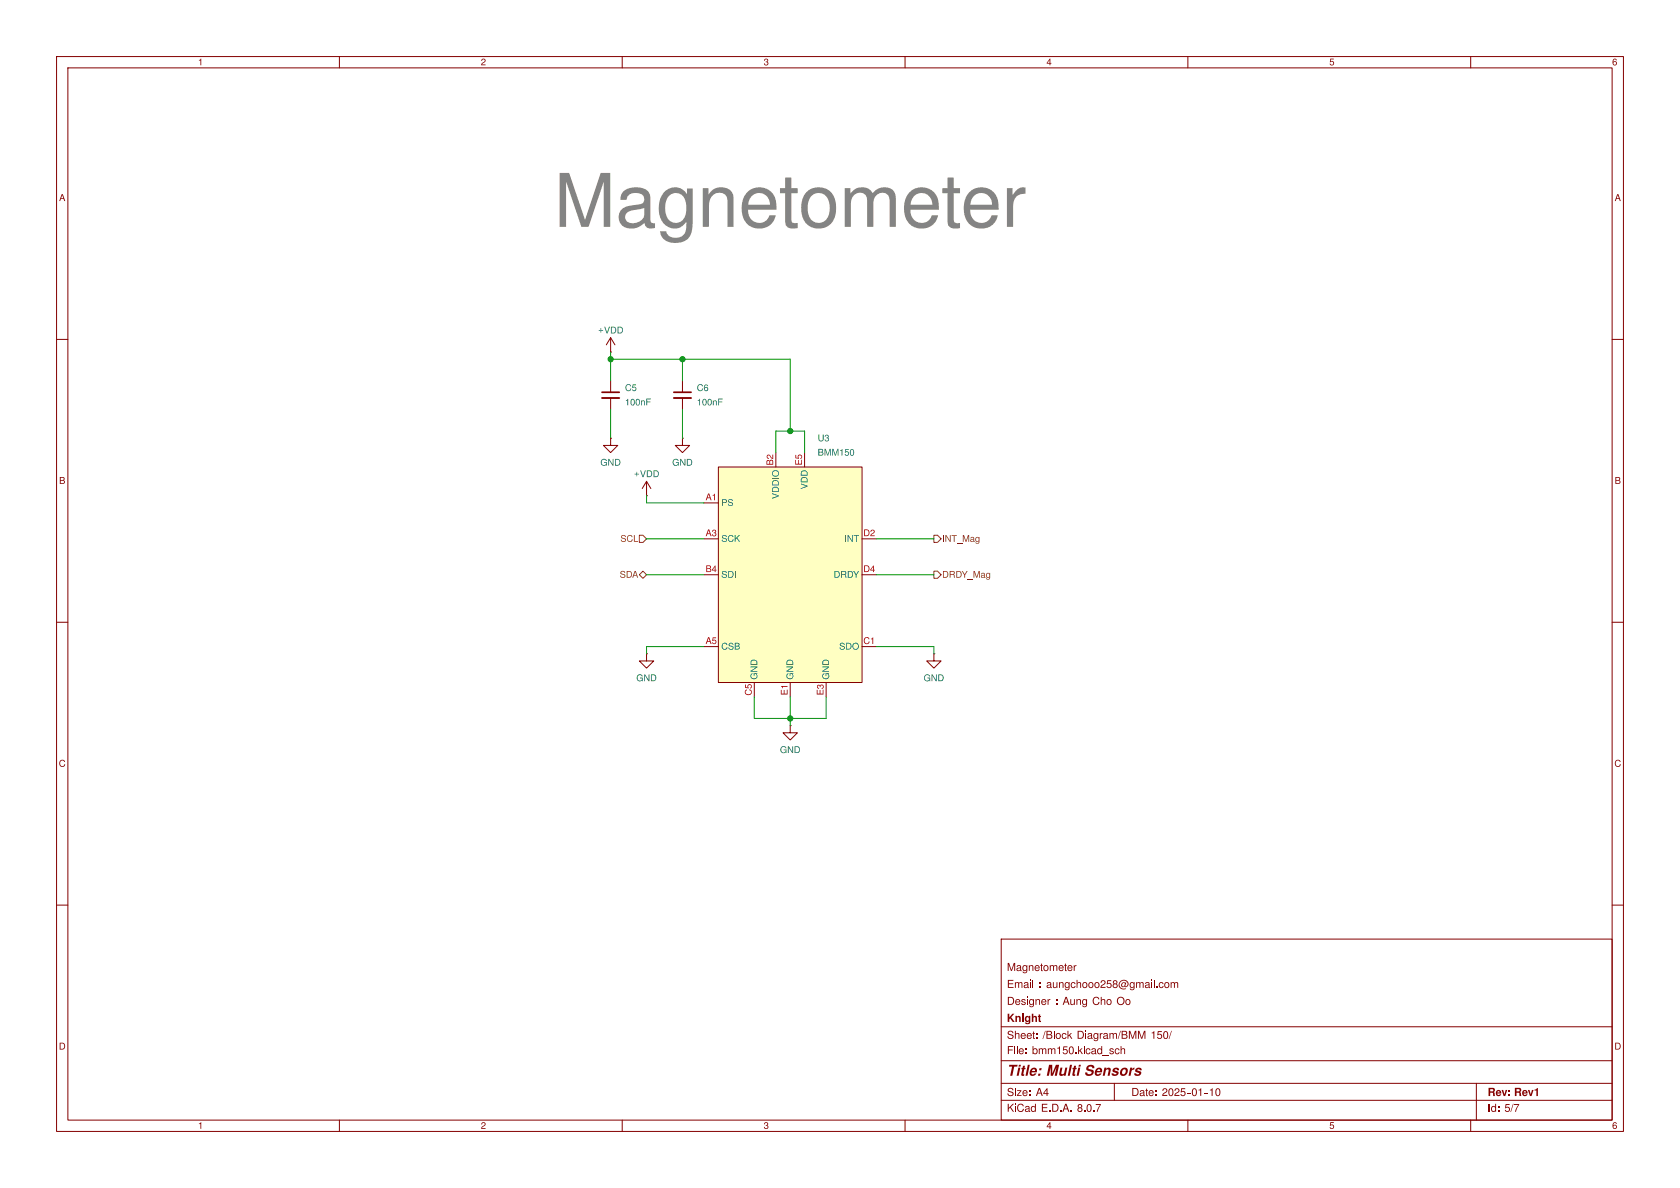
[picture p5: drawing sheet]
(kicad_sch
 (version 20231120)
 (generator "eeschema")
 (generator_version "8.0")
 (paper "A4")
 (title_block
  (title "Multi Sensors")
  (date "2025-01-10")
  (rev "Rev1")
  (company "Knight")
  (comment 1 "Designer : Aung Cho Oo")
  (comment 2 "Email : aungchooo258@gmail.com")
  (comment 3 "Magnetometer"))
 (lib_symbols
  (symbol "13dof_imu:BMM150" (exclude_from_sim no) (in_bom yes) (on_board yes)
   (property "Reference" "U" (at 0.254 0 0) (effects (font (size 1.27 1.27))))
   (property "Value" "BMM150" (at -16.51 12.7 0) (effects (font (size 1.27 1.27))))
   (property "Footprint" "Project:BMM150" (at -16.51 12.7 0) (effects (font (size 1.27 1.27)) (hide yes)))
   (property "Datasheet" "" (at -16.51 12.7 0) (effects (font (size 1.27 1.27)) (hide yes)))
   (property "Description" "" (at -16.51 12.7 0) (effects (font (size 1.27 1.27)) (hide yes)))
   (symbol "BMM150_0_0"
    (pin input line (at -15.24 12.7 0) (length 2.54) (name "PS" (effects (font (size 1.27 1.27)))) (number "A1" (effects (font (size 1.27 1.27)))))
    (pin input line (at -15.24 6.35 0) (length 2.54) (name "SCK" (effects (font (size 1.27 1.27)))) (number "A3" (effects (font (size 1.27 1.27)))))
    (pin input line (at -15.24 -12.7 0) (length 2.54) (name "CSB" (effects (font (size 1.27 1.27)))) (number "A5" (effects (font (size 1.27 1.27)))))
    (pin power_in line (at -2.54 21.59 270) (length 2.54) (name "VDDIO" (effects (font (size 1.27 1.27)))) (number "B2" (effects (font (size 1.27 1.27)))))
    (pin bidirectional line (at -15.24 0 0) (length 2.54) (name "SDI" (effects (font (size 1.27 1.27)))) (number "B4" (effects (font (size 1.27 1.27)))))
    (pin power_in line (at -6.35 -21.59 90) (length 2.54) (name "GND" (effects (font (size 1.27 1.27)))) (number "C5" (effects (font (size 1.27 1.27)))))
    (pin output line (at 15.24 6.35 180) (length 2.54) (name "INT" (effects (font (size 1.27 1.27)))) (number "D2" (effects (font (size 1.27 1.27)))))
    (pin output line (at 15.24 0 180) (length 2.54) (name "DRDY" (effects (font (size 1.27 1.27)))) (number "D4" (effects (font (size 1.27 1.27)))))
    (pin power_in line (at 0 -21.59 90) (length 2.54) (name "GND" (effects (font (size 1.27 1.27)))) (number "E1" (effects (font (size 1.27 1.27)))))
    (pin power_in line (at 6.35 -21.59 90) (length 2.54) (name "GND" (effects (font (size 1.27 1.27)))) (number "E3" (effects (font (size 1.27 1.27)))))
    (pin power_in line (at 2.54 21.59 270) (length 2.54) (name "VDD" (effects (font (size 1.27 1.27)))) (number "E5" (effects (font (size 1.27 1.27))))))
   (symbol "BMM150_1_0"
    (pin passive line (at 15.24 -12.7 180) (length 2.54) (name "SDO" (effects (font (size 1.27 1.27)))) (number "C1" (effects (font (size 1.27 1.27))))))
   (symbol "BMM150_1_1"
    (rectangle (start -12.7 19.05) (end 12.7 -19.05) (stroke (width 0) (type default)) (fill (type background)))))
  (symbol "Common:+VDD"
   (power)
   (pin_numbers hide)
   (pin_names
    (offset 0) hide) (exclude_from_sim no) (in_bom yes) (on_board yes)
   (property "Reference" "#PWR" (at 0 -3.81 0) (effects (font (size 1.27 1.27)) (hide yes)))
   (property "Value" "+VDD" (at 0 3.556 0) (effects (font (size 1.27 1.27))))
   (property "Footprint" "" (at 0 0 0) (effects (font (size 1.27 1.27)) (hide yes)))
   (property "Datasheet" "" (at 0 0 0) (effects (font (size 1.27 1.27)) (hide yes)))
   (property "Description" "Power symbol creates a global label with name \"VDD\"" (at 0 0 0) (effects (font (size 1.27 1.27)) (hide yes)))
   (symbol "+VDD_0_1"
    (polyline (pts (xy -0.762 1.27) (xy 0 2.54)) (stroke (width 0) (type default)) (fill (type none)))
    (polyline (pts (xy 0 0) (xy 0 2.54)) (stroke (width 0) (type default)) (fill (type none)))
    (polyline (pts (xy 0 2.54) (xy 0.762 1.27)) (stroke (width 0) (type default)) (fill (type none))))
   (symbol "+VDD_1_1"
    (pin power_in line (at 0 0 90) (length 0) (name "~" (effects (font (size 1.27 1.27)))) (number "1" (effects (font (size 1.27 1.27)))))))
  (symbol "Device:C_Small"
   (pin_numbers hide)
   (pin_names
    (offset 0.254) hide) (exclude_from_sim no) (in_bom yes) (on_board yes)
   (property "Reference" "C" (at 0.254 1.778 0) (effects (font (size 1.27 1.27)) (justify left)))
   (property "Value" "C_Small" (at 0.254 -2.032 0) (effects (font (size 1.27 1.27)) (justify left)))
   (property "Footprint" "" (at 0 0 0) (effects (font (size 1.27 1.27)) (hide yes)))
   (property "Datasheet" "~" (at 0 0 0) (effects (font (size 1.27 1.27)) (hide yes)))
   (property "Description" "Unpolarized capacitor, small symbol" (at 0 0 0) (effects (font (size 1.27 1.27)) (hide yes)))
   (symbol "C_Small_0_1"
    (polyline (pts (xy -1.524 -0.508) (xy 1.524 -0.508)) (stroke (width 0.3302) (type default)) (fill (type none)))
    (polyline (pts (xy -1.524 0.508) (xy 1.524 0.508)) (stroke (width 0.3048) (type default)) (fill (type none))))
   (symbol "C_Small_1_1"
    (pin passive line (at 0 2.54 270) (length 2.032) (name "~" (effects (font (size 1.27 1.27)))) (number "1" (effects (font (size 1.27 1.27)))))
    (pin passive line (at 0 -2.54 90) (length 2.032) (name "~" (effects (font (size 1.27 1.27)))) (number "2" (effects (font (size 1.27 1.27)))))))
  (symbol "power:GND"
   (power)
   (pin_numbers hide)
   (pin_names
    (offset 0) hide) (exclude_from_sim no) (in_bom yes) (on_board yes)
   (property "Reference" "#PWR" (at 0 -6.35 0) (effects (font (size 1.27 1.27)) (hide yes)))
   (property "Value" "GND" (at 0 -3.81 0) (effects (font (size 1.27 1.27))))
   (property "Footprint" "" (at 0 0 0) (effects (font (size 1.27 1.27)) (hide yes)))
   (property "Datasheet" "" (at 0 0 0) (effects (font (size 1.27 1.27)) (hide yes)))
   (property "Description" "Power symbol creates a global label with name \"GND\" , ground" (at 0 0 0) (effects (font (size 1.27 1.27)) (hide yes)))
   (symbol "GND_0_1"
    (polyline (pts (xy 0 0) (xy 0 -1.27) (xy 1.27 -1.27) (xy 0 -2.54) (xy -1.27 -1.27) (xy 0 -1.27)) (stroke (width 0) (type default)) (fill (type none))))
   (symbol "GND_1_1"
    (pin power_in line (at 0 0 270) (length 0) (name "~" (effects (font (size 1.27 1.27)))) (number "1" (effects (font (size 1.27 1.27))))))))
 (junction
  (at 139.7 76.2)
  (diameter 0)
  (color 0 0 0 0))
 (junction
  (at 107.95 63.5)
  (diameter 0)
  (color 0 0 0 0))
 (junction
  (at 120.65 63.5)
  (diameter 0)
  (color 0 0 0 0))
 (junction
  (at 139.7 127)
  (diameter 0)
  (color 0 0 0 0))
 (wire
  (pts (xy 120.65 72.39) (xy 120.65 77.47))
  (stroke (width 0) (type default)))
 (wire
  (pts (xy 165.1 114.3) (xy 165.1 115.57))
  (stroke (width 0) (type default)))
 (wire
  (pts (xy 114.3 87.63) (xy 114.3 88.9))
  (stroke (width 0) (type default)))
 (wire
  (pts (xy 107.95 72.39) (xy 107.95 77.47))
  (stroke (width 0) (type default)))
 (wire
  (pts (xy 114.3 101.6) (xy 124.46 101.6))
  (stroke (width 0) (type default)))
 (wire
  (pts (xy 139.7 127) (xy 139.7 128.27))
  (stroke (width 0) (type default)))
 (wire
  (pts (xy 154.94 101.6) (xy 165.1 101.6))
  (stroke (width 0) (type default)))
 (wire
  (pts (xy 142.24 76.2) (xy 139.7 76.2))
  (stroke (width 0) (type default)))
 (wire
  (pts (xy 124.46 114.3) (xy 114.3 114.3))
  (stroke (width 0) (type default)))
 (wire
  (pts (xy 139.7 127) (xy 146.05 127))
  (stroke (width 0) (type default)))
 (wire
  (pts (xy 120.65 63.5) (xy 107.95 63.5))
  (stroke (width 0) (type default)))
 (wire
  (pts (xy 120.65 63.5) (xy 120.65 67.31))
  (stroke (width 0) (type default)))
 (wire
  (pts (xy 107.95 62.23) (xy 107.95 63.5))
  (stroke (width 0) (type default)))
 (wire
  (pts (xy 133.35 123.19) (xy 133.35 127))
  (stroke (width 0) (type default)))
 (wire
  (pts (xy 139.7 76.2) (xy 139.7 63.5))
  (stroke (width 0) (type default)))
 (wire
  (pts (xy 133.35 127) (xy 139.7 127))
  (stroke (width 0) (type default)))
 (wire
  (pts (xy 142.24 80.01) (xy 142.24 76.2))
  (stroke (width 0) (type default)))
 (wire
  (pts (xy 137.16 80.01) (xy 137.16 76.2))
  (stroke (width 0) (type default)))
 (wire
  (pts (xy 139.7 63.5) (xy 120.65 63.5))
  (stroke (width 0) (type default)))
 (wire
  (pts (xy 146.05 127) (xy 146.05 123.19))
  (stroke (width 0) (type default)))
 (wire
  (pts (xy 137.16 76.2) (xy 139.7 76.2))
  (stroke (width 0) (type default)))
 (wire
  (pts (xy 114.3 114.3) (xy 114.3 115.57))
  (stroke (width 0) (type default)))
 (wire
  (pts (xy 154.94 114.3) (xy 165.1 114.3))
  (stroke (width 0) (type default)))
 (wire
  (pts (xy 107.95 63.5) (xy 107.95 67.31))
  (stroke (width 0) (type default)))
 (wire
  (pts (xy 114.3 95.25) (xy 124.46 95.25))
  (stroke (width 0) (type default)))
 (wire
  (pts (xy 154.94 95.25) (xy 165.1 95.25))
  (stroke (width 0) (type default)))
 (wire
  (pts (xy 139.7 127) (xy 139.7 123.19))
  (stroke (width 0) (type default)))
 (wire
  (pts (xy 114.3 88.9) (xy 124.46 88.9))
  (stroke (width 0) (type default)))
 (text "Magnetometer"
  (exclude_from_sim no)
  (at 139.7 38.354 0)
  (effects (font
    (face "Nachlieli CLM") (size 10.16 10.16) (color 132 132 132 1))))
 (hierarchical_label "INT_Mag"
  (shape output)
  (at 165.1 95.25 0)
  (fields_autoplaced yes)
  (effects (font (size 1.27 1.27)) (justify left)))
 (hierarchical_label "SDA"
  (shape bidirectional)
  (at 114.3 101.6 180)
  (fields_autoplaced yes)
  (effects (font (size 1.27 1.27)) (justify right)))
 (hierarchical_label "DRDY_Mag"
  (shape output)
  (at 165.1 101.6 0)
  (fields_autoplaced yes)
  (effects (font (size 1.27 1.27)) (justify left)))
 (hierarchical_label "SCL"
  (shape input)
  (at 114.3 95.25 180)
  (fields_autoplaced yes)
  (effects (font (size 1.27 1.27)) (justify right)))
 (symbol
  (lib_id "13dof_imu:BMM150")
  (at 139.7 101.6 0)
  (unit 1)
  (exclude_from_sim no)
  (in_bom yes)
  (on_board yes)
  (dnp no)
  (fields_autoplaced yes)
  (property "Reference" "U3" (at 144.5535 77.47 0) (effects (font (size 1.27 1.27)) (justify left)))
  (property "Value" "BMM150" (at 144.5535 80.01 0) (effects (font (size 1.27 1.27)) (justify left)))
  (property "Footprint" "Project:BMM150" (at 123.19 88.9 0) (effects (font (size 1.27 1.27)) (hide yes)))
  (property "Datasheet" "" (at 123.19 88.9 0) (effects (font (size 1.27 1.27)) (hide yes)))
  (property "Description" "" (at 123.19 88.9 0) (effects (font (size 1.27 1.27)) (hide yes)))
  (pin "E1")
  (pin "D2")
  (pin "D4")
  (pin "C5")
  (pin "E3")
  (pin "A5")
  (pin "E5")
  (pin "A3")
  (pin "B4")
  (pin "A1")
  (pin "C1")
  (pin "B2"))
 (symbol
  (lib_id "power:GND")
  (at 120.65 77.47 0)
  (unit 1)
  (exclude_from_sim no)
  (in_bom yes)
  (on_board yes)
  (dnp no)
  (property "Reference" "#PWR028" (at 120.65 83.82 0) (effects (font (size 1.27 1.27)) (hide yes)))
  (property "Value" "GND" (at 120.65 81.788 0) (effects (font (size 1.27 1.27))))
  (property "Footprint" "" (at 120.65 77.47 0) (effects (font (size 1.27 1.27)) (hide yes)))
  (property "Datasheet" "" (at 120.65 77.47 0) (effects (font (size 1.27 1.27)) (hide yes)))
  (property "Description" "Power symbol creates a global label with name \"GND\" , ground" (at 120.65 77.47 0) (effects (font (size 1.27 1.27)) (hide yes)))
  (pin "1"))
 (symbol
  (lib_id "power:GND")
  (at 107.95 77.47 0)
  (unit 1)
  (exclude_from_sim no)
  (in_bom yes)
  (on_board yes)
  (dnp no)
  (property "Reference" "#PWR025" (at 107.95 83.82 0) (effects (font (size 1.27 1.27)) (hide yes)))
  (property "Value" "GND" (at 107.95 81.788 0) (effects (font (size 1.27 1.27))))
  (property "Footprint" "" (at 107.95 77.47 0) (effects (font (size 1.27 1.27)) (hide yes)))
  (property "Datasheet" "" (at 107.95 77.47 0) (effects (font (size 1.27 1.27)) (hide yes)))
  (property "Description" "Power symbol creates a global label with name \"GND\" , ground" (at 107.95 77.47 0) (effects (font (size 1.27 1.27)) (hide yes)))
  (pin "1"))
 (symbol
  (lib_id "Device:C_Small")
  (at 120.65 69.85 0)
  (unit 1)
  (exclude_from_sim no)
  (in_bom yes)
  (on_board yes)
  (dnp no)
  (fields_autoplaced yes)
  (property "Reference" "C6" (at 123.19 68.5863 0) (effects (font (size 1.27 1.27)) (justify left)))
  (property "Value" "100nF" (at 123.19 71.1263 0) (effects (font (size 1.27 1.27)) (justify left)))
  (property "Footprint" "common:C_0402_1005Metric" (at 120.65 69.85 0) (effects (font (size 1.27 1.27)) (hide yes)))
  (property "Datasheet" "~" (at 120.65 69.85 0) (effects (font (size 1.27 1.27)) (hide yes)))
  (property "Description" "Unpolarized capacitor, small symbol" (at 120.65 69.85 0) (effects (font (size 1.27 1.27)) (hide yes)))
  (pin "2")
  (pin "1"))
 (symbol
  (lib_id "Device:C_Small")
  (at 107.95 69.85 0)
  (unit 1)
  (exclude_from_sim no)
  (in_bom yes)
  (on_board yes)
  (dnp no)
  (fields_autoplaced yes)
  (property "Reference" "C5" (at 110.49 68.5863 0) (effects (font (size 1.27 1.27)) (justify left)))
  (property "Value" "100nF" (at 110.49 71.1263 0) (effects (font (size 1.27 1.27)) (justify left)))
  (property "Footprint" "common:C_0402_1005Metric" (at 107.95 69.85 0) (effects (font (size 1.27 1.27)) (hide yes)))
  (property "Datasheet" "~" (at 107.95 69.85 0) (effects (font (size 1.27 1.27)) (hide yes)))
  (property "Description" "Unpolarized capacitor, small symbol" (at 107.95 69.85 0) (effects (font (size 1.27 1.27)) (hide yes)))
  (pin "2")
  (pin "1"))
 (symbol
  (lib_id "Common:+VDD")
  (at 114.3 87.63 0)
  (unit 1)
  (exclude_from_sim no)
  (in_bom yes)
  (on_board yes)
  (dnp no)
  (property "Reference" "#PWR026" (at 114.3 91.44 0) (effects (font (size 1.27 1.27)) (hide yes)))
  (property "Value" "+VDD" (at 114.3 83.82 0) (effects (font (size 1.27 1.27))))
  (property "Footprint" "" (at 114.3 87.63 0) (effects (font (size 1.27 1.27)) (hide yes)))
  (property "Datasheet" "" (at 114.3 87.63 0) (effects (font (size 1.27 1.27)) (hide yes)))
  (property "Description" "Power symbol creates a global label with name \"VDD\"" (at 114.3 87.63 0) (effects (font (size 1.27 1.27)) (hide yes)))
  (pin "1"))
 (symbol
  (lib_id "Common:+VDD")
  (at 107.95 62.23 0)
  (unit 1)
  (exclude_from_sim no)
  (in_bom yes)
  (on_board yes)
  (dnp no)
  (property "Reference" "#PWR024" (at 107.95 66.04 0) (effects (font (size 1.27 1.27)) (hide yes)))
  (property "Value" "+VDD" (at 107.95 58.42 0) (effects (font (size 1.27 1.27))))
  (property "Footprint" "" (at 107.95 62.23 0) (effects (font (size 1.27 1.27)) (hide yes)))
  (property "Datasheet" "" (at 107.95 62.23 0) (effects (font (size 1.27 1.27)) (hide yes)))
  (property "Description" "Power symbol creates a global label with name \"VDD\"" (at 107.95 62.23 0) (effects (font (size 1.27 1.27)) (hide yes)))
  (pin "1"))
 (symbol
  (lib_id "power:GND")
  (at 165.1 115.57 0)
  (unit 1)
  (exclude_from_sim no)
  (in_bom yes)
  (on_board yes)
  (dnp no)
  (property "Reference" "#PWR030" (at 165.1 121.92 0) (effects (font (size 1.27 1.27)) (hide yes)))
  (property "Value" "GND" (at 165.1 119.888 0) (effects (font (size 1.27 1.27))))
  (property "Footprint" "" (at 165.1 115.57 0) (effects (font (size 1.27 1.27)) (hide yes)))
  (property "Datasheet" "" (at 165.1 115.57 0) (effects (font (size 1.27 1.27)) (hide yes)))
  (property "Description" "Power symbol creates a global label with name \"GND\" , ground" (at 165.1 115.57 0) (effects (font (size 1.27 1.27)) (hide yes)))
  (pin "1"))
 (symbol
  (lib_id "power:GND")
  (at 139.7 128.27 0)
  (unit 1)
  (exclude_from_sim no)
  (in_bom yes)
  (on_board yes)
  (dnp no)
  (property "Reference" "#PWR029" (at 139.7 134.62 0) (effects (font (size 1.27 1.27)) (hide yes)))
  (property "Value" "GND" (at 139.7 132.588 0) (effects (font (size 1.27 1.27))))
  (property "Footprint" "" (at 139.7 128.27 0) (effects (font (size 1.27 1.27)) (hide yes)))
  (property "Datasheet" "" (at 139.7 128.27 0) (effects (font (size 1.27 1.27)) (hide yes)))
  (property "Description" "Power symbol creates a global label with name \"GND\" , ground" (at 139.7 128.27 0) (effects (font (size 1.27 1.27)) (hide yes)))
  (pin "1"))
 (symbol
  (lib_id "power:GND")
  (at 114.3 115.57 0)
  (unit 1)
  (exclude_from_sim no)
  (in_bom yes)
  (on_board yes)
  (dnp no)
  (property "Reference" "#PWR027" (at 114.3 121.92 0) (effects (font (size 1.27 1.27)) (hide yes)))
  (property "Value" "GND" (at 114.3 119.888 0) (effects (font (size 1.27 1.27))))
  (property "Footprint" "" (at 114.3 115.57 0) (effects (font (size 1.27 1.27)) (hide yes)))
  (property "Datasheet" "" (at 114.3 115.57 0) (effects (font (size 1.27 1.27)) (hide yes)))
  (property "Description" "Power symbol creates a global label with name \"GND\" , ground" (at 114.3 115.57 0) (effects (font (size 1.27 1.27)) (hide yes)))
  (pin "1")))
